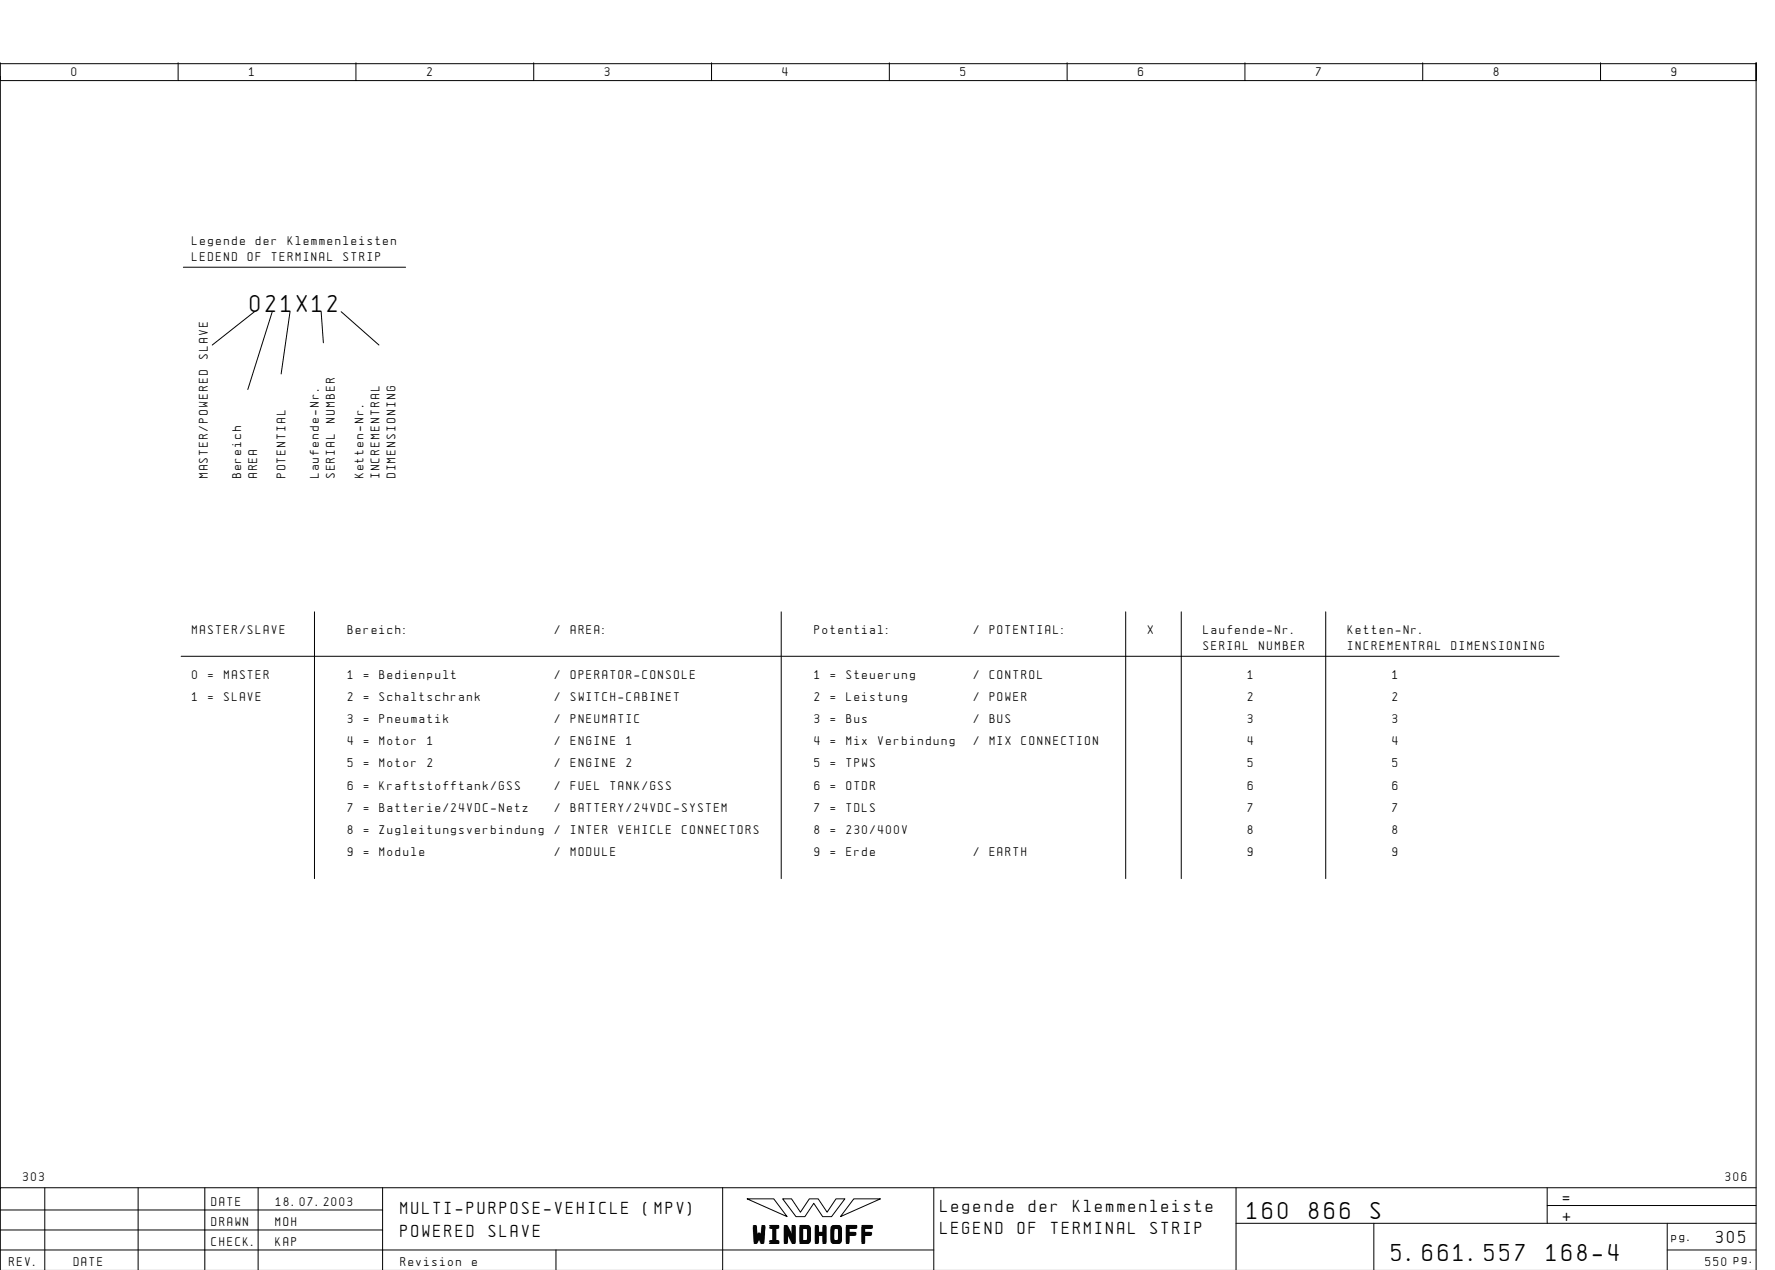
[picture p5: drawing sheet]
<svg xmlns="http://www.w3.org/2000/svg" width="399mm" height="286mm" viewBox="0 0 399 286" stroke-linecap="round" stroke-linejoin="round" font-family="sans-serif">
<g fill="none" stroke="#000" stroke-width=".22">
<path d="M.1 14.1v4h395v-4v271.6M.1 17.1v250M.1 14.3h395M40.1 14.1v4M80.1 14.1v4M120.1 14.1v4M160.1 14.1v4M200.1 14.1v4M240.1 14.1v4M280.1 14.1v4M320.1 14.1v4M360.1 14.1v4"/>
<path d="M41.2 60.1h50M57.2 70.1l-9.5 7.5M61.2 70.1l-5.5 17.5M65.3 70.1l-2.1 14M72.2 70.1l.6 7M76.7 70.1l8.6 7.5M70.7 137.6v60M175.8 137.6v60M253.3 137.6v60M265.7 137.6v60M298.2 137.6v60M40.8 147.6h310"/>
<path d="M10.1 267.1v18.5M31.1 267.1v18.5M46.1 267.1v18.6M58.1 267.1v18.6M86.1 272.1h-86M86.1 276.6h-86M86.1 267.1v18.6M162.6 267.1v18.6M168.1 269.6h6l3 4zM176.1 269.6h2l2 3 2-3h2l2 3 2-3h2l-3 4h-2l-2-3-2 3h-2zM192.1 269.6h6l-9 4zM210.1 267.1v18.6"/>
<path d="M278.1 275.1h117M278.1 267.1v18.6M309.1 275.1v10.6M348.1 271.1h47M348.1 267.1v8M375.1 275.1v10.6M395.1 267.1h-395v18.6M125.1 281.1v4.6M210.1 281.1h-210M375.1 281.1h20"/>
</g>
<g font-size="4.4">
<text x="56.3" y="70.1">021X12</text>
<text x="280.6" y="274.1">160</text>
<text x="294.5" y="274.1">866</text>
<text x="308.4" y="274.1">S</text>
<text x="169.5" y="279.3">WINDHOFF</text>
<text x="313.1" y="283.6">5.661.557</text>
<text x="347.9" y="283.6">168-4</text>
</g>
<g font-size="3.1">
<text x="90.1" y="273.1">MULTI-PURPOSE-VEHICLE</text>
<text x="144.8" y="273.1">(MPV)</text>
<text x="211.6" y="272.6">Legende</text>
<text x="231.5" y="272.6">der</text>
<text x="241.4" y="272.6">Klemmenleiste</text>
<text x="351.6" y="270.6">=</text>
<text x="351.6" y="274.6">+</text>
<text x="90.1" y="278.1">POWERED</text>
<text x="110" y="278.1">SLAVE</text>
<text x="211.6" y="277.6">LEGEND</text>
<text x="229" y="277.6">OF</text>
<text x="236.5" y="277.6">TERMINAL</text>
<text x="258.8" y="277.6">STRIP</text>
<text x="386.1" y="279.6">305</text>
</g>
<g font-size="2.3">
<text x="16.1" y="17.1">0</text>
<text x="56.1" y="17.1">1</text>
<text x="96.1" y="17.1">2</text>
<text x="136.1" y="17.1">3</text>
<text x="176.1" y="17.1">4</text>
<text x="216.1" y="17.1">5</text>
<text x="256.1" y="17.1">6</text>
<text x="296.1" y="17.1">7</text>
<text x="336.1" y="17.1">8</text>
<text x="376.1" y="17.1">9</text>
<text x="43.3" y="55.1">Legende</text>
<text x="43.3" y="58.7">LEDEND</text>
<text x="55.8" y="58.7">OF</text>
<text x="57.6" y="55.1">der</text>
<text x="61.2" y="58.7">TERMINAL</text>
<text x="64.7" y="55.1">Klemmenleisten</text>
<text x="77.3" y="58.7">STRIP</text>
<text x="46.8" y="80.7" transform="rotate(-90 46.8 80.7)">SLAVE</text>
<text x="75.4" y="95.1" transform="rotate(-90 75.4 95.1)">NUMBER</text>
<text x="46.8" y="107.6" transform="rotate(-90 46.8 107.6)">MASTER/POWERED</text>
<text x="54.2" y="107.6" transform="rotate(-90 54.2 107.6)">Bereich</text>
<text x="57.9" y="107.6" transform="rotate(-90 57.9 107.6)">AREA</text>
<text x="64.3" y="107.6" transform="rotate(-90 64.3 107.6)">POTENTIAL</text>
<text x="71.8" y="107.6" transform="rotate(-90 71.8 107.6)">Laufende-Nr.</text>
<text x="75.4" y="107.6" transform="rotate(-90 75.4 107.6)">SERIAL</text>
<text x="81.8" y="107.6" transform="rotate(-90 81.8 107.6)">Ketten-Nr.</text>
<text x="85.4" y="107.6" transform="rotate(-90 85.4 107.6)">INCREMENTRAL</text>
<text x="88.9" y="107.6" transform="rotate(-90 88.9 107.6)">DIMENSIONING</text>
<text x="43.3" y="142.6">MASTER/SLAVE</text>
<text x="78.3" y="142.6">Bereich:</text>
<text x="124.8" y="142.6">/</text>
<text x="128.4" y="142.6">AREA:</text>
<text x="183.3" y="142.6">Potential:</text>
<text x="219.1" y="142.6">/</text>
<text x="222.7" y="142.6">POTENTIAL:</text>
<text x="258.3" y="142.6">X</text>
<text x="270.8" y="142.6">Laufende-Nr.</text>
<text x="303.3" y="142.6">Ketten-Nr.</text>
<text x="270.8" y="146.2">SERIAL</text>
<text x="283.3" y="146.2">NUMBER</text>
<text x="303.3" y="146.2">INCREMENTRAL</text>
<text x="326.5" y="146.2">DIMENSIONING</text>
<text x="43.3" y="152.6">0</text>
<text x="46.8" y="152.6">=</text>
<text x="50.4" y="152.6">MASTER</text>
<text x="78.3" y="152.6">1</text>
<text x="81.8" y="152.6">=</text>
<text x="85.4" y="152.6">Bedienpult</text>
<text x="124.8" y="152.6">/</text>
<text x="128.4" y="152.6">OPERATOR-CONSOLE</text>
<text x="183.3" y="152.6">1</text>
<text x="186.8" y="152.6">=</text>
<text x="190.4" y="152.6">Steuerung</text>
<text x="219.1" y="152.6">/</text>
<text x="222.7" y="152.6">CONTROL</text>
<text x="280.8" y="152.6">1</text>
<text x="313.3" y="152.6">1</text>
<text x="43.3" y="157.6">1</text>
<text x="46.8" y="157.6">=</text>
<text x="50.4" y="157.6">SLAVE</text>
<text x="78.3" y="157.6">2</text>
<text x="81.8" y="157.6">=</text>
<text x="85.4" y="157.6">Schaltschrank</text>
<text x="124.8" y="157.6">/</text>
<text x="128.4" y="157.6">SWITCH-CABINET</text>
<text x="183.3" y="157.6">2</text>
<text x="186.8" y="157.6">=</text>
<text x="190.4" y="157.6">Leistung</text>
<text x="219.1" y="157.6">/</text>
<text x="222.7" y="157.6">POWER</text>
<text x="280.8" y="157.6">2</text>
<text x="313.3" y="157.6">2</text>
<text x="78.3" y="162.6">3</text>
<text x="78.3" y="167.6">4</text>
<text x="81.8" y="162.6">=</text>
<text x="81.8" y="167.6">=</text>
<text x="85.4" y="162.6">Pneumatik</text>
<text x="85.4" y="167.6">Motor</text>
<text x="96.2" y="167.6">1</text>
<text x="124.8" y="162.6">/</text>
<text x="124.8" y="167.6">/</text>
<text x="128.4" y="162.6">PNEUMATIC</text>
<text x="128.4" y="167.6">ENGINE</text>
<text x="140.9" y="167.6">1</text>
<text x="183.3" y="162.6">3</text>
<text x="183.3" y="167.6">4</text>
<text x="186.8" y="162.6">=</text>
<text x="186.8" y="167.6">=</text>
<text x="190.4" y="162.6">Bus</text>
<text x="190.4" y="167.6">Mix</text>
<text x="197.6" y="167.6">Verbindung</text>
<text x="219.1" y="162.6">/</text>
<text x="219.1" y="167.6">/</text>
<text x="222.7" y="162.6">BUS</text>
<text x="222.7" y="167.6">MIX</text>
<text x="229.8" y="167.6">CONNECTION</text>
<text x="280.8" y="162.6">3</text>
<text x="280.8" y="167.6">4</text>
<text x="313.3" y="162.6">3</text>
<text x="313.3" y="167.6">4</text>
<text x="78.3" y="172.6">5</text>
<text x="81.8" y="172.6">=</text>
<text x="85.4" y="172.6">Motor</text>
<text x="96.2" y="172.6">2</text>
<text x="124.8" y="172.6">/</text>
<text x="128.4" y="172.6">ENGINE</text>
<text x="140.9" y="172.6">2</text>
<text x="183.3" y="172.6">5</text>
<text x="186.8" y="172.6">=</text>
<text x="190.4" y="172.6">TPWS</text>
<text x="280.8" y="172.6">5</text>
<text x="313.3" y="172.6">5</text>
<text x="78.3" y="177.6">6</text>
<text x="81.8" y="177.6">=</text>
<text x="85.4" y="177.6">Kraftstofftank/GSS</text>
<text x="124.8" y="177.6">/</text>
<text x="128.4" y="177.6">FUEL</text>
<text x="137.4" y="177.6">TANK/GSS</text>
<text x="183.3" y="177.6">6</text>
<text x="186.8" y="177.6">=</text>
<text x="190.4" y="177.6">OTDR</text>
<text x="280.8" y="177.6">6</text>
<text x="313.3" y="177.6">6</text>
<text x="78.3" y="182.6">7</text>
<text x="81.8" y="182.6">=</text>
<text x="85.4" y="182.6">Batterie/24VDC-Netz</text>
<text x="124.8" y="182.6">/</text>
<text x="128.4" y="182.6">BATTERY/24VDC-SYSTEM</text>
<text x="183.3" y="182.6">7</text>
<text x="186.8" y="182.6">=</text>
<text x="190.4" y="182.6">TDLS</text>
<text x="280.8" y="182.6">7</text>
<text x="313.3" y="182.6">7</text>
<text x="78.3" y="187.6">8</text>
<text x="81.8" y="187.6">=</text>
<text x="85.4" y="187.6">Zugleitungsverbindung</text>
<text x="124.8" y="187.6">/</text>
<text x="128.4" y="187.6">INTER</text>
<text x="139.1" y="187.6">VEHICLE</text>
<text x="153.5" y="187.6">CONNECTORS</text>
<text x="183.3" y="187.6">8</text>
<text x="186.8" y="187.6">=</text>
<text x="190.4" y="187.6">230/400V</text>
<text x="280.8" y="187.6">8</text>
<text x="313.3" y="187.6">8</text>
<text x="78.3" y="192.6">9</text>
<text x="81.8" y="192.6">=</text>
<text x="85.4" y="192.6">Module</text>
<text x="124.8" y="192.6">/</text>
<text x="128.4" y="192.6">MODULE</text>
<text x="183.3" y="192.6">9</text>
<text x="186.8" y="192.6">=</text>
<text x="190.4" y="192.6">Erde</text>
<text x="219.1" y="192.6">/</text>
<text x="222.7" y="192.6">EARTH</text>
<text x="280.8" y="192.6">9</text>
<text x="313.3" y="192.6">9</text>
<text x="5.2" y="265.6">303</text>
<text x="388.2" y="265.6">306</text>
<text x="47.6" y="271.1">DATE</text>
<text x="47.6" y="275.6">DRAWN</text>
<text x="62" y="275.6">MOH</text>
<text x="62.1" y="271.1">18.07.2003</text>
<text x="47.6" y="280.1">CHECK.</text>
<text x="62" y="280.1">KAP</text>
<text x="376.1" y="279.1">pg.</text>
<text x="2.1" y="284.6">REV.</text>
<text x="16.6" y="284.6">DATE</text>
<text x="90.1" y="284.6">Revision</text>
<text x="106.2" y="284.6">e</text>
<text x="383.7" y="284.6">550 pg.</text>
</g>
</svg>
